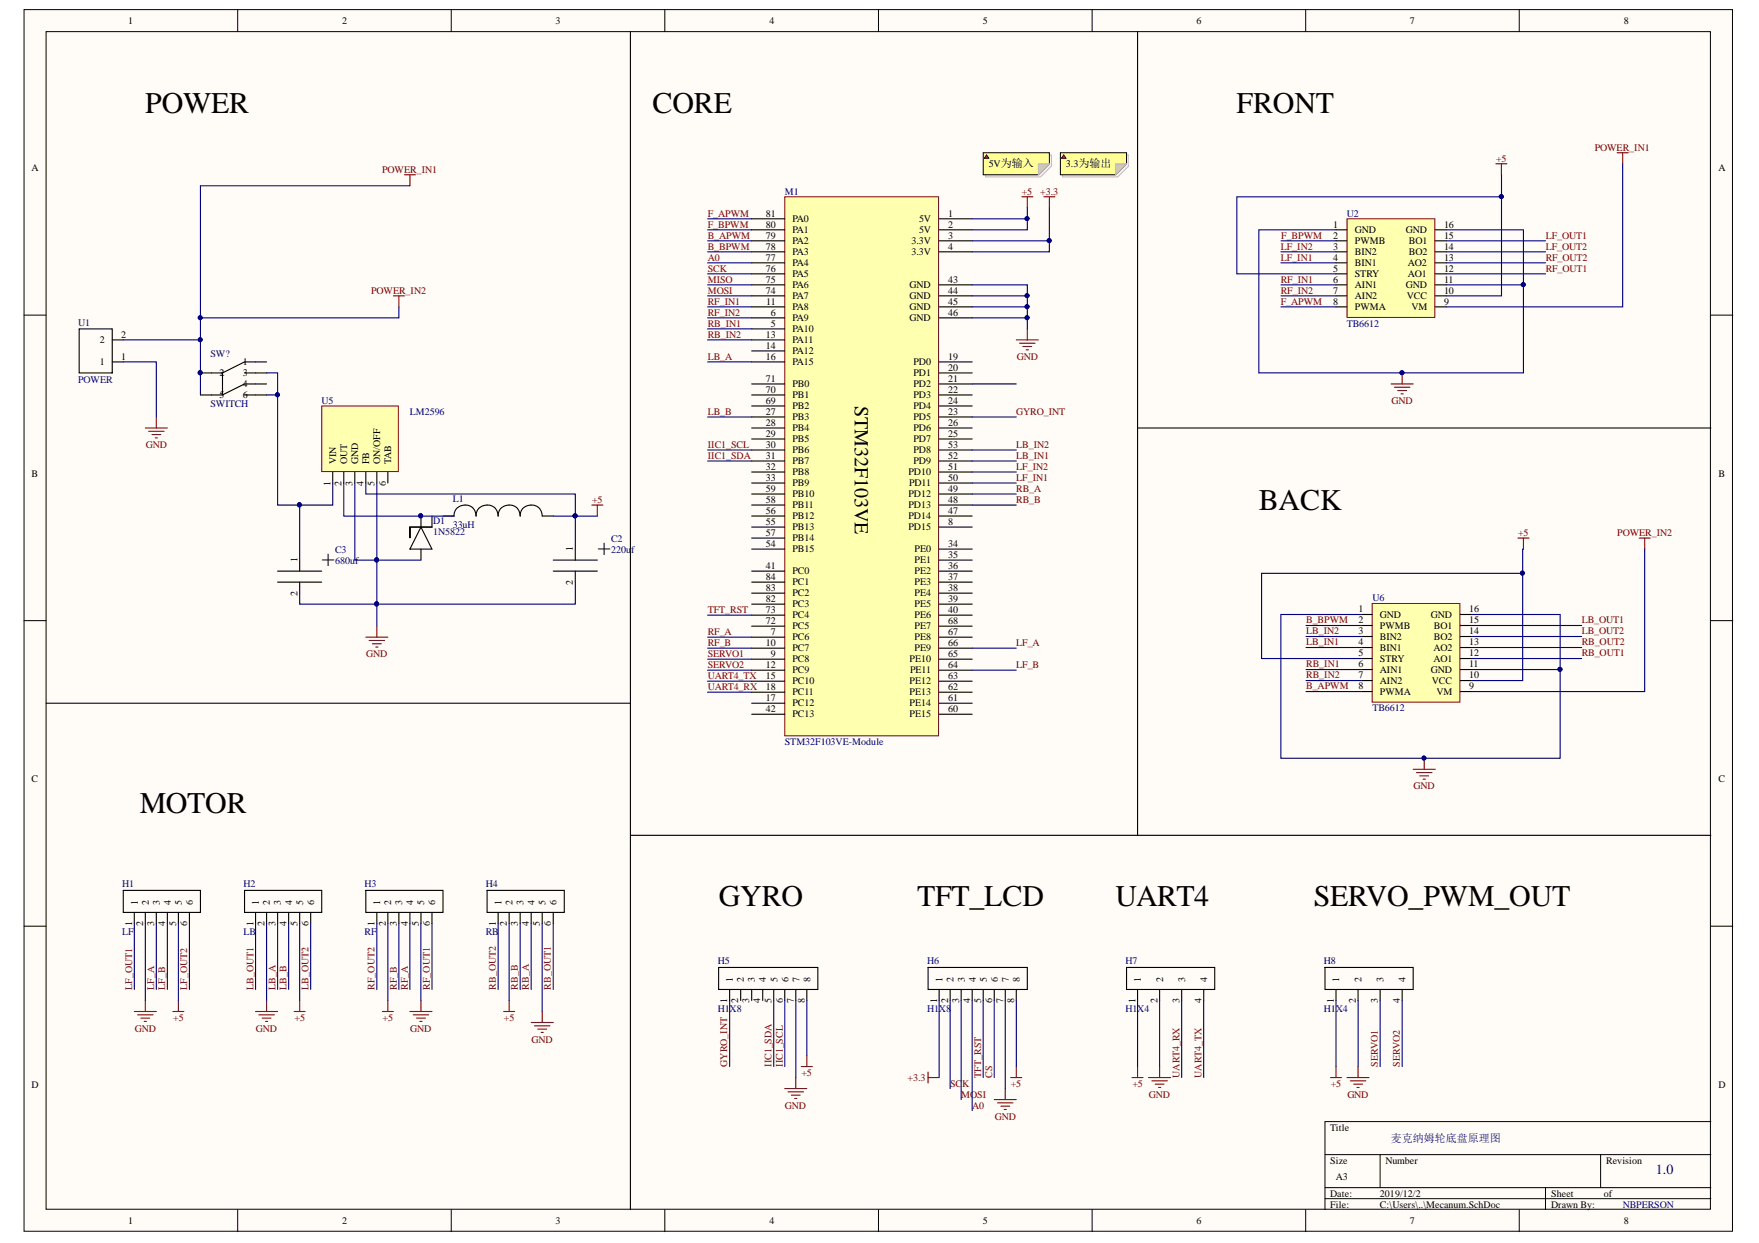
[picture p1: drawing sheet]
# Altium project Mecanum.PrjPCB
1 sheet, 18 parts. Net scope: global (net labels, ports and power ports of the same name join across sheets).
Board file: v0.3.PcbDoc

## Sheet Mecanum.SchDoc
size A3; Organization: Altium Limited; Address1: L3, 12a Rodborough Rd; Address2: Frenchs Forest; Address3: NSW; Address4: Australia 2086

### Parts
C2  220uf  [CAP-SMD_BD6.3-L6.6-W6.6-FD]
C3  680uf  [CAP-SMD_BD10.0-L10.3-W10.3-FD]
D1  1N5822  [DO-201AD_BD5.3-L8.4-P12.50-D1.4-RD]
H1  LF  [HDR-TH_6P-P2.54-V]
H2  LB  [HDR-TH_6P-P2.54-V]
H3  RF  [HDR-TH_6P-P2.54-V]
H4  RB  [HDR-TH_6P-P2.54-V]
H5  H1X8  [HDR-TH_8P-P2.54-V]
H6  H1X8  [HDR-TH_8P-P2.54-V]
H7  H1X4  [HDR-TH_4P-P2.54-V]
H8  H1X4  [HDR-TH_4P-P2.54-V]
L1  33uH  [IND-SMD_L12.5-W12.5_SWRH1207B]
M1  STM32F103VE-Module  [STM32F103VE]
SW?  SWITCH  [KEY-6X6]
U1  POWER  [CONN-TH_JL129-50802G01]
U2  TB6612  [BT6612椹卞姩妯″潡]
U5  LM2596  [TO-263-5]
U6  TB6612  [BT6612椹卞姩妯″潡]

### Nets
+3.3: H6.1 M1.3(3.3V) M1.4(3.3V)
+5: C2.1 H1.5 H2.5 H3.2 H4.2 H5.8 H6.8 H7.1 H8.1 L1.2 M1.1(5V) M1.2(5V) U2.5(STRY) U2.10(VCC) U5.4(FB) U6.5(STRY) U6.10(VCC)
GND: C2.2 C3.2 D1.2 H1.2 H2.2 H3.5 H4.5 H5.7 H6.7 H7.2 H8.2 M1.43(GND) M1.44(GND) M1.45(GND) M1.46(GND) U1.1 U2.1(GND) U2.11(GND) U2.16(GND) U5.3(GND) U5.5(ON/OFF) U6.1(GND) U6.11(GND) U6.16(GND)
POWER_IN1: SW?.2 SW?.5 U1.2 U2.9(VM) U6.9(VM)  [also labelled POWER_IN2]
A0: H6.4 M1.77(PA4)
B_APWM: M1.79(PA2) U6.8(PWMA)
B_BPWM: M1.78(PA3) U6.2(PWMB)
CS: H6.6
F_APWM: M1.81(PA0) U2.8(PWMA)
F_BPWM: M1.80(PA1) U2.2(PWMB)
GYRO_INT: H5.1 M1.23(PD5)
IIC1_SCL: H5.6 M1.30(PB6)
IIC1_SDA: H5.5 M1.31(PB7)
LB_A: H2.3 M1.16(PA15)
LB_B: H2.4 M1.27(PB3)
LB_IN1: M1.52(PD9) U6.4(BIN1)
LB_IN2: M1.53(PD8) U6.3(BIN2)
LB_OUT1: H2.1 U6.15(BO1)
LB_OUT2: H2.6 U6.14(BO2)
LF_A: H1.3 M1.66(PE9)
LF_B: H1.4 M1.64(PE11)
LF_IN1: M1.50(PD11) U2.4(BIN1)
LF_IN2: M1.51(PD10) U2.3(BIN2)
LF_OUT1: H1.1 U2.15(BO1)
LF_OUT2: H1.6 U2.14(BO2)
MISO: M1.75(PA6)
MOSI: H6.3 M1.74(PA7)
RB_A: H4.4 M1.49(PD12)
RB_B: H4.3 M1.48(PD13)
RB_IN1: M1.5(PA10) U6.6(AIN1)
RB_IN2: M1.13(PA11) U6.7(AIN2)
RB_OUT1: H4.6 U6.12(AO1)
RB_OUT2: H4.1 U6.13(AO2)
RF_A: H3.4 M1.7(PC6)
RF_B: H3.3 M1.10(PC7)
RF_IN1: M1.11(PA8) U2.6(AIN1)
RF_IN2: M1.6(PA9) U2.7(AIN2)
RF_OUT1: H3.6 U2.12(AO1)
RF_OUT2: H3.1 U2.13(AO2)
SCK: H6.2 M1.76(PA5)
SERVO1: H8.3 M1.9(PC8)
SERVO2: H8.4 M1.12(PC9)
TFT_RST: H6.5 M1.73(PC4)
UART4_RX: H7.3 M1.18(PC11)
UART4_TX: H7.4 M1.15(PC10)
NetC3_1: C3.1 SW?.3 SW?.6 U5.1(VIN)
NetD1_1: D1.1 L1.1 U5.2(OUT)

Not connected (* = marked no-connect by the designer): H5 2 3 4; M1 8(PD15) 14(PA12) 17(PC12) 19(PD0) 20(PD1) 21(PD2) 22(PD3) 24(PD4) 25(PD7) 26(PD6) 28(PB4) 29(PB5) 32(PB8) 33(PB9) 34(PE0) 35(PE1) 36(PE2) 37(PE3) 38(PE4) 39(PE5) 40(PE6) 41(PC0) 42(PC13) 47(PD14) 54(PB15) 55(PB13) 56(PB12) 57(PB14) 58(PB11) 59(PB10) 60(PE15) 61(PE14) 62(PE13) 63(PE12) 65(PE10) 67(PE8) 68(PE7) 69(PB2) 70(PB1) 71(PB0) 72(PC5) 82(PC3) 83(PC2) 84(PC1); SW? 1 4; U5 6(TAB)

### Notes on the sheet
- POWER
- CORE
- FRONT
- 5V为输入
- 3.3为输出
- BACK
- MOTOR
- GYRO
- TFT_LCD
- UART4
- SERVO_PWM_OUT
- 麦克纳姆轮底盘原理图
- 1.0
- NBPERSON
